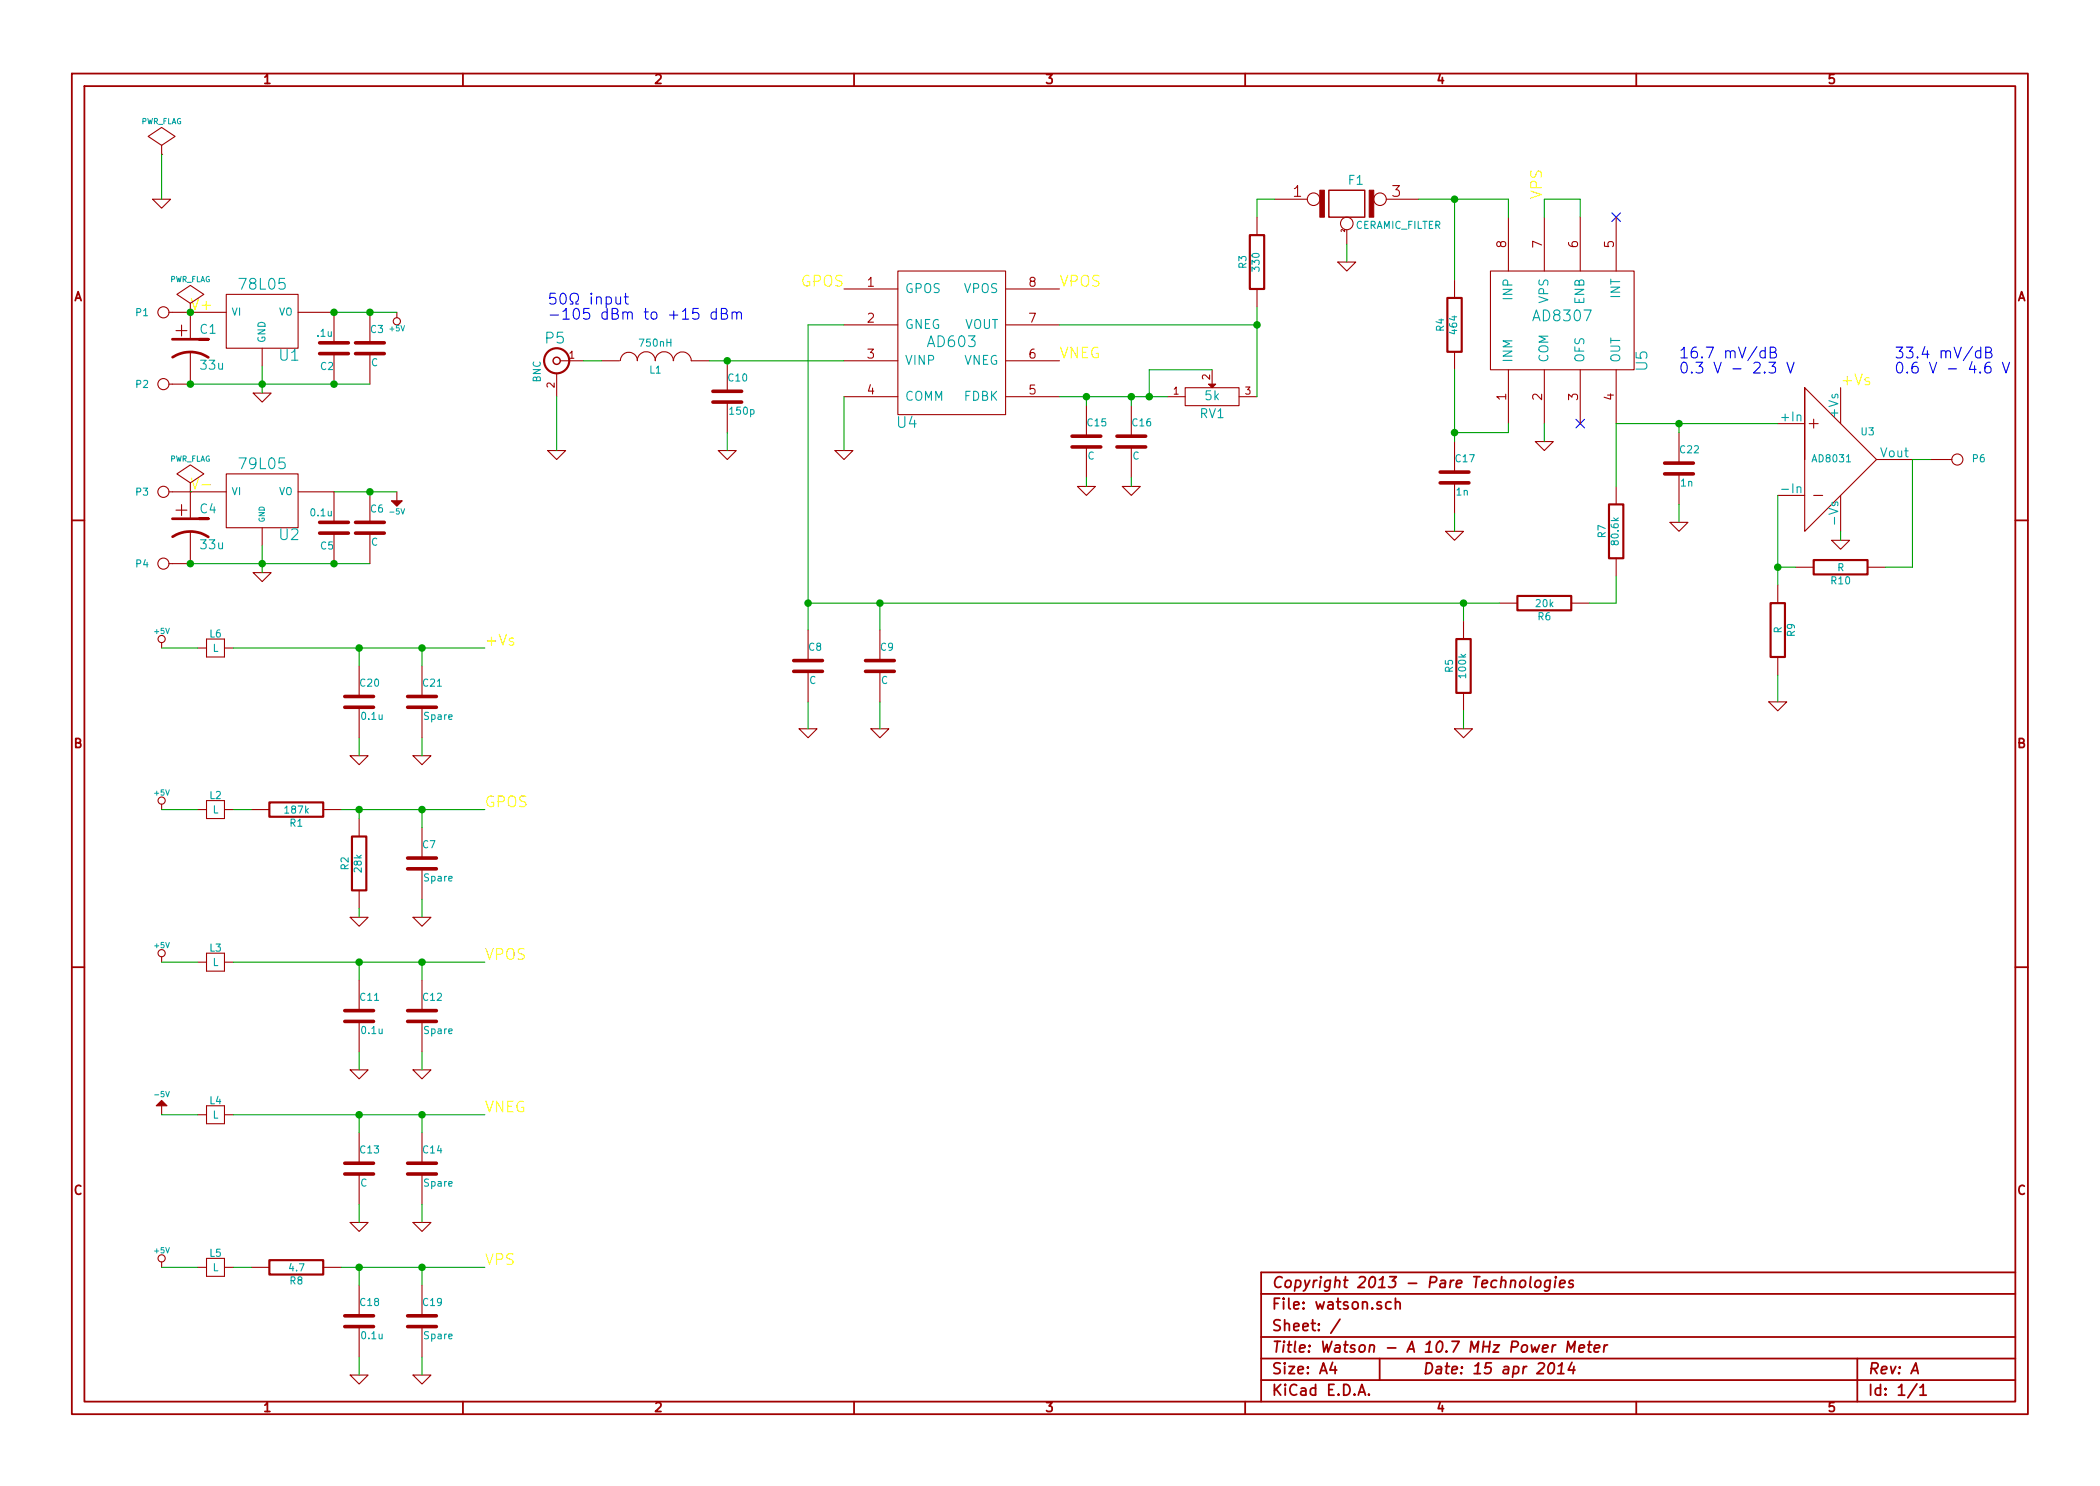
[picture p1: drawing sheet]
EESchema Schematic File Version 2
LIBS:watson
LIBS:watson-cache
EELAYER 27 0
EELAYER END
$Descr A4 11693 8268
encoding utf-8
Sheet 1 1
Title "Watson - A 10.7 MHz Power Meter"
Date "15 apr 2014"
Rev "A"
Comp "Copyright 2013 - Pare Technologies"
Comment1 ""
Comment2 ""
Comment3 ""
Comment4 ""
$EndDescr
$Comp
L INDUCTOR L1
U 1 1
P 3650 2000
F 0 "L1" V 3600 2000 40  0000 C CNN
F 1 "750nH" V 3750 2000 40  0000 C CNN
F 2 "~" H 3650 2000 60  0000 C CNN
F 3 "~" H 3650 2000 60  0000 C CNN
	1    3650 2000
	0    -1   -1   0   
$EndComp
$Comp
L BNC P5
U 1 1
P 3100 2000
F 0 "P5" H 3110 2120 60  0000 C CNN
F 1 "BNC" V 3210 1940 40  0000 C CNN
F 2 "~" H 3100 2000 60  0000 C CNN
F 3 "~" H 3100 2000 60  0000 C CNN
	1    3100 2000
	-1   0    0    -1  
$EndComp
$Comp
L C C10
U 1 1
P 4050 2200
F 0 "C10" H 4050 2300 40  0000 L CNN
F 1 "150p" H 4056 2115 40  0000 L CNN
F 2 "~" H 4088 2050 30  0000 C CNN
F 3 "~" H 4050 2200 60  0000 C CNN
	1    4050 2200
	1    0    0    -1  
$EndComp
$Comp
L C C17
U 1 1
P 8100 2650
F 0 "C17" H 8100 2750 40  0000 L CNN
F 1 "1n" H 8106 2565 40  0000 L CNN
F 2 "~" H 8138 2500 30  0000 C CNN
F 3 "~" H 8100 2650 60  0000 C CNN
	1    8100 2650
	1    0    0    -1  
$EndComp
$Comp
L R R2
U 1 1
P 2000 4800
F 0 "R2" V 2080 4800 40  0000 C CNN
F 1 "28k" V 2007 4801 40  0000 C CNN
F 2 "~" V 1930 4800 30  0000 C CNN
F 3 "~" H 2000 4800 30  0000 C CNN
	1    2000 4800
	-1   0    0    1   
$EndComp
$Comp
L R R1
U 1 1
P 1650 4500
F 0 "R1" V 1730 4500 40  0000 C CNN
F 1 "187k" V 1657 4501 40  0000 C CNN
F 2 "~" V 1580 4500 30  0000 C CNN
F 3 "~" H 1650 4500 30  0000 C CNN
	1    1650 4500
	0    1    1    0   
$EndComp
$Comp
L R R3
U 1 1
P 7000 1450
F 0 "R3" V 7080 1450 40  0000 C CNN
F 1 "330" V 7007 1451 40  0000 C CNN
F 2 "~" V 6930 1450 30  0000 C CNN
F 3 "~" H 7000 1450 30  0000 C CNN
	1    7000 1450
	-1   0    0    1   
$EndComp
$Comp
L R R4
U 1 1
P 8100 1800
F 0 "R4" V 8180 1800 40  0000 C CNN
F 1 "464" V 8107 1801 40  0000 C CNN
F 2 "~" V 8030 1800 30  0000 C CNN
F 3 "~" H 8100 1800 30  0000 C CNN
	1    8100 1800
	-1   0    0    1   
$EndComp
$Comp
L R R8
U 1 1
P 1650 7050
F 0 "R8" V 1730 7050 40  0000 C CNN
F 1 "4.7" V 1657 7051 40  0000 C CNN
F 2 "~" V 1580 7050 30  0000 C CNN
F 3 "~" H 1650 7050 30  0000 C CNN
	1    1650 7050
	0    1    1    0   
$EndComp
$Comp
L C C18
U 1 1
P 2000 7350
F 0 "C18" H 2000 7450 40  0000 L CNN
F 1 "0.1u" H 2006 7265 40  0000 L CNN
F 2 "~" H 2038 7200 30  0000 C CNN
F 3 "~" H 2000 7350 60  0000 C CNN
	1    2000 7350
	1    0    0    -1  
$EndComp
$Comp
L GND #PWR01
U 1 1
P 2000 7650
F 0 "#PWR01" H 2000 7650 30  0001 C CNN
F 1 "GND" H 2000 7580 30  0001 C CNN
F 2 "" H 2000 7650 60  0000 C CNN
F 3 "" H 2000 7650 60  0000 C CNN
	1    2000 7650
	1    0    0    -1  
$EndComp
NoConn ~ 9000 1200
NoConn ~ 8800 2350
$Comp
L GND #PWR02
U 1 1
P 8600 2450
F 0 "#PWR02" H 8600 2450 30  0001 C CNN
F 1 "GND" H 8600 2380 30  0001 C CNN
F 2 "" H 8600 2450 60  0000 C CNN
F 3 "" H 8600 2450 60  0000 C CNN
	1    8600 2450
	1    0    0    -1  
$EndComp
$Comp
L R R7
U 1 1
P 9000 2950
F 0 "R7" V 9080 2950 40  0000 C CNN
F 1 "80.6k" V 9007 2951 40  0000 C CNN
F 2 "~" V 8930 2950 30  0000 C CNN
F 3 "~" H 9000 2950 30  0000 C CNN
	1    9000 2950
	-1   0    0    1   
$EndComp
$Comp
L R R6
U 1 1
P 8600 3350
F 0 "R6" V 8680 3350 40  0000 C CNN
F 1 "20k" V 8607 3351 40  0000 C CNN
F 2 "~" V 8530 3350 30  0000 C CNN
F 3 "~" H 8600 3350 30  0000 C CNN
	1    8600 3350
	0    1    1    0   
$EndComp
$Comp
L GND #PWR03
U 1 1
P 8100 2950
F 0 "#PWR03" H 8100 2950 30  0001 C CNN
F 1 "GND" H 8100 2880 30  0001 C CNN
F 2 "" H 8100 2950 60  0000 C CNN
F 3 "" H 8100 2950 60  0000 C CNN
	1    8100 2950
	1    0    0    -1  
$EndComp
$Comp
L R R5
U 1 1
P 8150 3700
F 0 "R5" V 8230 3700 40  0000 C CNN
F 1 "100k" V 8157 3701 40  0000 C CNN
F 2 "~" V 8080 3700 30  0000 C CNN
F 3 "~" H 8150 3700 30  0000 C CNN
	1    8150 3700
	-1   0    0    1   
$EndComp
$Comp
L GND #PWR04
U 1 1
P 8150 4050
F 0 "#PWR04" H 8150 4050 30  0001 C CNN
F 1 "GND" H 8150 3980 30  0001 C CNN
F 2 "" H 8150 4050 60  0000 C CNN
F 3 "" H 8150 4050 60  0000 C CNN
	1    8150 4050
	1    0    0    -1  
$EndComp
$Comp
L GND #PWR05
U 1 1
P 2000 5100
F 0 "#PWR05" H 2000 5100 30  0001 C CNN
F 1 "GND" H 2000 5030 30  0001 C CNN
F 2 "" H 2000 5100 60  0000 C CNN
F 3 "" H 2000 5100 60  0000 C CNN
	1    2000 5100
	1    0    0    -1  
$EndComp
$Comp
L GND #PWR06
U 1 1
P 3100 2500
F 0 "#PWR06" H 3100 2500 30  0001 C CNN
F 1 "GND" H 3100 2430 30  0001 C CNN
F 2 "" H 3100 2500 60  0000 C CNN
F 3 "" H 3100 2500 60  0000 C CNN
	1    3100 2500
	1    0    0    -1  
$EndComp
$Comp
L -5V #PWR07
U 1 1
P 900 6200
F 0 "#PWR07" H 900 6340 20  0001 C CNN
F 1 "-5V" H 900 6310 30  0000 C CNN
F 2 "" H 900 6200 60  0000 C CNN
F 3 "" H 900 6200 60  0000 C CNN
	1    900  6200
	1    0    0    -1  
$EndComp
$Comp
L CONN_1 P6
U 1 1
P 10900 2550
F 0 "P6" H 10980 2550 40  0000 L CNN
F 1 "CONN_1" H 10900 2605 30  0001 C CNN
F 2 "" H 10900 2550 60  0000 C CNN
F 3 "" H 10900 2550 60  0000 C CNN
	1    10900 2550
	1    0    0    -1  
$EndComp
$Comp
L GND #PWR08
U 1 1
P 900 1100
F 0 "#PWR08" H 900 1100 30  0001 C CNN
F 1 "GND" H 900 1030 30  0001 C CNN
F 2 "" H 900 1100 60  0000 C CNN
F 3 "" H 900 1100 60  0000 C CNN
	1    900  1100
	1    0    0    -1  
$EndComp
$Comp
L +5V #PWR09
U 1 1
P 900 7050
F 0 "#PWR09" H 900 7140 20  0001 C CNN
F 1 "+5V" H 900 7140 30  0000 C CNN
F 2 "" H 900 7050 60  0000 C CNN
F 3 "" H 900 7050 60  0000 C CNN
	1    900  7050
	1    0    0    -1  
$EndComp
$Comp
L +5V #PWR010
U 1 1
P 2210 1730
F 0 "#PWR010" H 2210 1820 20  0001 C CNN
F 1 "+5V" H 2210 1820 30  0000 C CNN
F 2 "" H 2210 1730 60  0000 C CNN
F 3 "" H 2210 1730 60  0000 C CNN
	1    2210 1730
	-1   0    0    1   
$EndComp
$Comp
L GND #PWR011
U 1 1
P 2350 5100
F 0 "#PWR011" H 2350 5100 30  0001 C CNN
F 1 "GND" H 2350 5030 30  0001 C CNN
F 2 "" H 2350 5100 60  0000 C CNN
F 3 "" H 2350 5100 60  0000 C CNN
	1    2350 5100
	1    0    0    -1  
$EndComp
$Comp
L C C2
U 1 1
P 1860 1930
F 0 "C2" H 1860 2030 40  0000 L CNN
F 1 ".1u" H 1866 1845 40  0000 L CNN
F 2 "~" H 1898 1780 30  0000 C CNN
F 3 "~" H 1860 1930 60  0000 C CNN
	1    1860 1930
	-1   0    0    1   
$EndComp
$Comp
L C C11
U 1 1
P 2000 5650
F 0 "C11" H 2000 5750 40  0000 L CNN
F 1 "0.1u" H 2006 5565 40  0000 L CNN
F 2 "~" H 2038 5500 30  0000 C CNN
F 3 "~" H 2000 5650 60  0000 C CNN
	1    2000 5650
	1    0    0    -1  
$EndComp
$Comp
L GND #PWR012
U 1 1
P 2000 5950
F 0 "#PWR012" H 2000 5950 30  0001 C CNN
F 1 "GND" H 2000 5880 30  0001 C CNN
F 2 "" H 2000 5950 60  0000 C CNN
F 3 "" H 2000 5950 60  0000 C CNN
	1    2000 5950
	1    0    0    -1  
$EndComp
$Comp
L C C8
U 1 1
P 4500 3700
F 0 "C8" H 4500 3800 40  0000 L CNN
F 1 "C" H 4506 3615 40  0000 L CNN
F 2 "~" H 4538 3550 30  0000 C CNN
F 3 "~" H 4500 3700 60  0000 C CNN
	1    4500 3700
	1    0    0    -1  
$EndComp
$Comp
L C C14
U 1 1
P 2350 6500
F 0 "C14" H 2350 6600 40  0000 L CNN
F 1 "Spare" H 2356 6415 40  0000 L CNN
F 2 "~" H 2388 6350 30  0000 C CNN
F 3 "~" H 2350 6500 60  0000 C CNN
	1    2350 6500
	1    0    0    -1  
$EndComp
$Comp
L GND #PWR013
U 1 1
P 2350 6800
F 0 "#PWR013" H 2350 6800 30  0001 C CNN
F 1 "GND" H 2350 6730 30  0001 C CNN
F 2 "" H 2350 6800 60  0000 C CNN
F 3 "" H 2350 6800 60  0000 C CNN
	1    2350 6800
	1    0    0    -1  
$EndComp
$Comp
L C C15
U 1 1
P 6050 2450
F 0 "C15" H 6050 2550 40  0000 L CNN
F 1 "C" H 6056 2365 40  0000 L CNN
F 2 "~" H 6088 2300 30  0000 C CNN
F 3 "~" H 6050 2450 60  0000 C CNN
	1    6050 2450
	1    0    0    -1  
$EndComp
$Comp
L GND #PWR014
U 1 1
P 6050 2700
F 0 "#PWR014" H 6050 2700 30  0001 C CNN
F 1 "GND" H 6050 2630 30  0001 C CNN
F 2 "" H 6050 2700 60  0000 C CNN
F 3 "" H 6050 2700 60  0000 C CNN
	1    6050 2700
	1    0    0    -1  
$EndComp
$Comp
L 79L05 U2
U 1 1
P 1460 2780
F 0 "U2" H 1610 2585 60  0000 C CNN
F 1 "79L05" H 1460 2980 60  0000 C CNN
F 2 "~" H 1460 2780 60  0000 C CNN
F 3 "~" H 1460 2780 60  0000 C CNN
	1    1460 2780
	1    0    0    -1  
$EndComp
$Comp
L 78L05 U1
U 1 1
P 1460 1780
F 0 "U1" H 1610 1584 60  0000 C CNN
F 1 "78L05" H 1460 1980 60  0000 C CNN
F 2 "~" H 1460 1780 60  0000 C CNN
F 3 "~" H 1460 1780 60  0000 C CNN
	1    1460 1780
	1    0    0    -1  
$EndComp
$Comp
L GND #PWR015
U 1 1
P 1460 2180
F 0 "#PWR015" H 1460 2180 30  0001 C CNN
F 1 "GND" H 1460 2110 30  0001 C CNN
F 2 "" H 1460 2180 60  0000 C CNN
F 3 "" H 1460 2180 60  0000 C CNN
	1    1460 2180
	1    0    0    -1  
$EndComp
$Comp
L GND #PWR016
U 1 1
P 1460 3180
F 0 "#PWR016" H 1460 3180 30  0001 C CNN
F 1 "GND" H 1460 3110 30  0001 C CNN
F 2 "" H 1460 3180 60  0000 C CNN
F 3 "" H 1460 3180 60  0000 C CNN
	1    1460 3180
	1    0    0    -1  
$EndComp
$Comp
L -5V #PWR017
U 1 1
P 2210 2730
F 0 "#PWR017" H 2210 2870 20  0001 C CNN
F 1 "-5V" H 2210 2840 30  0000 C CNN
F 2 "" H 2210 2730 60  0000 C CNN
F 3 "" H 2210 2730 60  0000 C CNN
	1    2210 2730
	-1   0    0    1   
$EndComp
$Comp
L C C5
U 1 1
P 1860 2930
F 0 "C5" H 1860 3030 40  0000 L CNN
F 1 "0.1u" H 1866 2845 40  0000 L CNN
F 2 "~" H 1898 2780 30  0000 C CNN
F 3 "~" H 1860 2930 60  0000 C CNN
	1    1860 2930
	-1   0    0    1   
$EndComp
Text Label 1060 2730 0    60   ~ 0
V-
Text Label 1060 1730 0    60   ~ 0
V+
$Comp
L CP1 C1
U 1 1
P 1060 1930
F 0 "C1" H 1110 2030 50  0000 L CNN
F 1 "33u" H 1110 1830 50  0000 L CNN
F 2 "~" H 1060 1930 60  0000 C CNN
F 3 "~" H 1060 1930 60  0000 C CNN
	1    1060 1930
	1    0    0    -1  
$EndComp
$Comp
L CP1 C4
U 1 1
P 1060 2930
F 0 "C4" H 1110 3030 50  0000 L CNN
F 1 "33u" H 1110 2830 50  0000 L CNN
F 2 "~" H 1060 2930 60  0000 C CNN
F 3 "~" H 1060 2930 60  0000 C CNN
	1    1060 2930
	1    0    0    -1  
$EndComp
$Comp
L CONN_1 P1
U 1 1
P 910 1730
F 0 "P1" H 990 1730 40  0000 L CNN
F 1 "CONN_1" H 910 1785 30  0001 C CNN
F 2 "" H 910 1730 60  0000 C CNN
F 3 "" H 910 1730 60  0000 C CNN
	1    910  1730
	-1   0    0    1   
$EndComp
$Comp
L CONN_1 P2
U 1 1
P 910 2130
F 0 "P2" H 990 2130 40  0000 L CNN
F 1 "CONN_1" H 910 2185 30  0001 C CNN
F 2 "" H 910 2130 60  0000 C CNN
F 3 "" H 910 2130 60  0000 C CNN
	1    910  2130
	-1   0    0    1   
$EndComp
$Comp
L CONN_1 P3
U 1 1
P 910 2730
F 0 "P3" H 990 2730 40  0000 L CNN
F 1 "CONN_1" H 910 2785 30  0001 C CNN
F 2 "" H 910 2730 60  0000 C CNN
F 3 "" H 910 2730 60  0000 C CNN
	1    910  2730
	-1   0    0    1   
$EndComp
$Comp
L CONN_1 P4
U 1 1
P 910 3130
F 0 "P4" H 990 3130 40  0000 L CNN
F 1 "CONN_1" H 910 3185 30  0001 C CNN
F 2 "" H 910 3130 60  0000 C CNN
F 3 "" H 910 3130 60  0000 C CNN
	1    910  3130
	-1   0    0    1   
$EndComp
$Comp
L PWR_FLAG #FLG018
U 1 1
P 1060 1730
F 0 "#FLG018" H 1060 1825 30  0001 C CNN
F 1 "PWR_FLAG" H 1060 1910 30  0000 C CNN
F 2 "" H 1060 1730 60  0000 C CNN
F 3 "" H 1060 1730 60  0000 C CNN
	1    1060 1730
	1    0    0    -1  
$EndComp
$Comp
L PWR_FLAG #FLG019
U 1 1
P 1060 2730
F 0 "#FLG019" H 1060 2825 30  0001 C CNN
F 1 "PWR_FLAG" H 1060 2910 30  0000 C CNN
F 2 "" H 1060 2730 60  0000 C CNN
F 3 "" H 1060 2730 60  0000 C CNN
	1    1060 2730
	1    0    0    -1  
$EndComp
$Comp
L C C3
U 1 1
P 2060 1930
F 0 "C3" H 2060 2030 40  0000 L CNN
F 1 "C" H 2066 1845 40  0000 L CNN
F 2 "~" H 2098 1780 30  0000 C CNN
F 3 "~" H 2060 1930 60  0000 C CNN
	1    2060 1930
	1    0    0    -1  
$EndComp
$Comp
L C C6
U 1 1
P 2060 2930
F 0 "C6" H 2060 3030 40  0000 L CNN
F 1 "C" H 2066 2845 40  0000 L CNN
F 2 "~" H 2098 2780 30  0000 C CNN
F 3 "~" H 2060 2930 60  0000 C CNN
	1    2060 2930
	1    0    0    -1  
$EndComp
$Comp
L C C13
U 1 1
P 2000 6500
F 0 "C13" H 2000 6600 40  0000 L CNN
F 1 "C" H 2006 6415 40  0000 L CNN
F 2 "~" H 2038 6350 30  0000 C CNN
F 3 "~" H 2000 6500 60  0000 C CNN
	1    2000 6500
	1    0    0    -1  
$EndComp
$Comp
L C C12
U 1 1
P 2350 5650
F 0 "C12" H 2350 5750 40  0000 L CNN
F 1 "Spare" H 2356 5565 40  0000 L CNN
F 2 "~" H 2388 5500 30  0000 C CNN
F 3 "~" H 2350 5650 60  0000 C CNN
	1    2350 5650
	1    0    0    -1  
$EndComp
$Comp
L C C19
U 1 1
P 2350 7350
F 0 "C19" H 2350 7450 40  0000 L CNN
F 1 "Spare" H 2356 7265 40  0000 L CNN
F 2 "~" H 2388 7200 30  0000 C CNN
F 3 "~" H 2350 7350 60  0000 C CNN
	1    2350 7350
	1    0    0    -1  
$EndComp
$Comp
L +5V #PWR020
U 1 1
P 900 4500
F 0 "#PWR020" H 900 4590 20  0001 C CNN
F 1 "+5V" H 900 4590 30  0000 C CNN
F 2 "" H 900 4500 60  0000 C CNN
F 3 "" H 900 4500 60  0000 C CNN
	1    900  4500
	1    0    0    -1  
$EndComp
$Comp
L L L2
U 1 1
P 1200 4500
F 0 "L2" V 1280 4500 40  0000 C CNN
F 1 "L" V 1200 4500 40  0000 C CNN
F 2 "~" V 1130 4500 30  0000 C CNN
F 3 "~" H 1200 4500 30  0000 C CNN
	1    1200 4500
	0    -1   -1   0   
$EndComp
$Comp
L C C7
U 1 1
P 2350 4800
F 0 "C7" H 2350 4900 40  0000 L CNN
F 1 "Spare" H 2356 4715 40  0000 L CNN
F 2 "~" H 2388 4650 30  0000 C CNN
F 3 "~" H 2350 4800 60  0000 C CNN
	1    2350 4800
	1    0    0    -1  
$EndComp
Text Label 2700 4500 0    60   ~ 0
GPOS
Text Label 4700 1600 2    60   ~ 0
GPOS
$Comp
L +5V #PWR021
U 1 1
P 900 5350
F 0 "#PWR021" H 900 5440 20  0001 C CNN
F 1 "+5V" H 900 5440 30  0000 C CNN
F 2 "" H 900 5350 60  0000 C CNN
F 3 "" H 900 5350 60  0000 C CNN
	1    900  5350
	1    0    0    -1  
$EndComp
$Comp
L L L3
U 1 1
P 1200 5350
F 0 "L3" V 1280 5350 40  0000 C CNN
F 1 "L" V 1200 5350 40  0000 C CNN
F 2 "~" V 1130 5350 30  0000 C CNN
F 3 "~" H 1200 5350 30  0000 C CNN
	1    1200 5350
	0    -1   -1   0   
$EndComp
$Comp
L GND #PWR022
U 1 1
P 2350 5950
F 0 "#PWR022" H 2350 5950 30  0001 C CNN
F 1 "GND" H 2350 5880 30  0001 C CNN
F 2 "" H 2350 5950 60  0000 C CNN
F 3 "" H 2350 5950 60  0000 C CNN
	1    2350 5950
	1    0    0    -1  
$EndComp
Text Label 2700 5350 0    60   ~ 0
VPOS
Text Label 5900 1600 0    60   ~ 0
VPOS
$Comp
L GND #PWR023
U 1 1
P 2350 7650
F 0 "#PWR023" H 2350 7650 30  0001 C CNN
F 1 "GND" H 2350 7580 30  0001 C CNN
F 2 "" H 2350 7650 60  0000 C CNN
F 3 "" H 2350 7650 60  0000 C CNN
	1    2350 7650
	1    0    0    -1  
$EndComp
$Comp
L L L4
U 1 1
P 1200 6200
F 0 "L4" V 1280 6200 40  0000 C CNN
F 1 "L" V 1200 6200 40  0000 C CNN
F 2 "~" V 1130 6200 30  0000 C CNN
F 3 "~" H 1200 6200 30  0000 C CNN
	1    1200 6200
	0    -1   -1   0   
$EndComp
Text Label 2700 7050 0    60   ~ 0
VPS
Text Label 8600 1100 1    60   ~ 0
VPS
$Comp
L GND #PWR024
U 1 1
P 2000 6800
F 0 "#PWR024" H 2000 6800 30  0001 C CNN
F 1 "GND" H 2000 6730 30  0001 C CNN
F 2 "" H 2000 6800 60  0000 C CNN
F 3 "" H 2000 6800 60  0000 C CNN
	1    2000 6800
	1    0    0    -1  
$EndComp
Text Label 2700 6200 0    60   ~ 0
VNEG
$Comp
L L L5
U 1 1
P 1200 7050
F 0 "L5" V 1280 7050 40  0000 C CNN
F 1 "L" V 1200 7050 40  0000 C CNN
F 2 "~" V 1130 7050 30  0000 C CNN
F 3 "~" H 1200 7050 30  0000 C CNN
	1    1200 7050
	0    -1   -1   0   
$EndComp
Text Label 5900 2000 0    60   ~ 0
VNEG
$Comp
L C C16
U 1 1
P 6300 2450
F 0 "C16" H 6300 2550 40  0000 L CNN
F 1 "C" H 6306 2365 40  0000 L CNN
F 2 "~" H 6338 2300 30  0000 C CNN
F 3 "~" H 6300 2450 60  0000 C CNN
	1    6300 2450
	1    0    0    -1  
$EndComp
$Comp
L C C9
U 1 1
P 4900 3700
F 0 "C9" H 4900 3800 40  0000 L CNN
F 1 "C" H 4906 3615 40  0000 L CNN
F 2 "~" H 4938 3550 30  0000 C CNN
F 3 "~" H 4900 3700 60  0000 C CNN
	1    4900 3700
	1    0    0    -1  
$EndComp
Text Notes 3050 1700 0    60   ~ 0
50Ω input\n-105 dBm to +15 dBm
$Comp
L GND #PWR025
U 1 1
P 7500 1450
F 0 "#PWR025" H 7500 1450 30  0001 C CNN
F 1 "GND" H 7500 1380 30  0001 C CNN
F 2 "" H 7500 1450 60  0000 C CNN
F 3 "" H 7500 1450 60  0000 C CNN
	1    7500 1450
	1    0    0    -1  
$EndComp
$Comp
L CERAMIC_FILTER F1
U 1 1
P 7500 1150
F 0 "F1" H 7550 1300 50  0000 C CNN
F 1 "CERAMIC_FILTER" H 7550 1050 40  0000 L CNN
F 2 "~" H 7500 1150 60  0000 C CNN
F 3 "~" H 7500 1150 60  0000 C CNN
	1    7500 1150
	1    0    0    -1  
$EndComp
$Comp
L POT RV1
U 1 1
P 6750 2200
F 0 "RV1" H 6750 2100 50  0000 C CNN
F 1 "5k" H 6750 2200 50  0000 C CNN
F 2 "~" H 6750 2200 60  0000 C CNN
F 3 "~" H 6750 2200 60  0000 C CNN
	1    6750 2200
	1    0    0    -1  
$EndComp
$Comp
L GND #PWR026
U 1 1
P 6300 2700
F 0 "#PWR026" H 6300 2700 30  0001 C CNN
F 1 "GND" H 6300 2630 30  0001 C CNN
F 2 "" H 6300 2700 60  0000 C CNN
F 3 "" H 6300 2700 60  0000 C CNN
	1    6300 2700
	1    0    0    -1  
$EndComp
$Comp
L GND #PWR027
U 1 1
P 4050 2500
F 0 "#PWR027" H 4050 2500 30  0001 C CNN
F 1 "GND" H 4050 2430 30  0001 C CNN
F 2 "" H 4050 2500 60  0000 C CNN
F 3 "" H 4050 2500 60  0000 C CNN
	1    4050 2500
	1    0    0    -1  
$EndComp
$Comp
L AD603 U4
U 1 1
P 5300 1900
F 0 "U4" H 5050 1450 60  0000 C CNN
F 1 "AD603" H 5300 1900 60  0000 C CNN
F 2 "" H 5300 2050 60  0000 C CNN
F 3 "" H 5300 2050 60  0000 C CNN
	1    5300 1900
	1    0    0    -1  
$EndComp
$Comp
L GND #PWR028
U 1 1
P 4900 4050
F 0 "#PWR028" H 4900 4050 30  0001 C CNN
F 1 "GND" H 4900 3980 30  0001 C CNN
F 2 "" H 4900 4050 60  0000 C CNN
F 3 "" H 4900 4050 60  0000 C CNN
	1    4900 4050
	1    0    0    -1  
$EndComp
$Comp
L GND #PWR029
U 1 1
P 4500 4050
F 0 "#PWR029" H 4500 4050 30  0001 C CNN
F 1 "GND" H 4500 3980 30  0001 C CNN
F 2 "" H 4500 4050 60  0000 C CNN
F 3 "" H 4500 4050 60  0000 C CNN
	1    4500 4050
	1    0    0    -1  
$EndComp
$Comp
L GND #PWR030
U 1 1
P 4700 2500
F 0 "#PWR030" H 4700 2500 30  0001 C CNN
F 1 "GND" H 4700 2430 30  0001 C CNN
F 2 "" H 4700 2500 60  0000 C CNN
F 3 "" H 4700 2500 60  0000 C CNN
	1    4700 2500
	1    0    0    -1  
$EndComp
$Comp
L AD8307 U5
U 1 1
P 8700 1800
F 0 "U5" H 8500 1350 60  0000 C CNN
F 1 "AD8307" V 8750 1800 60  0000 C CNN
F 2 "" H 8750 2200 60  0000 C CNN
F 3 "" H 8750 2200 60  0000 C CNN
	1    8700 1800
	0    -1   -1   0   
$EndComp
$Comp
L AD8031 U3
U 1 1
P 10050 2550
F 0 "U3" H 10400 2700 40  0000 C CNN
F 1 "AD8031" H 10200 2550 40  0000 C CNN
F 2 "~" V 9980 2550 30  0000 C CNN
F 3 "~" H 10050 2550 30  0000 C CNN
	1    10050 2550
	1    0    0    -1  
$EndComp
$Comp
L R R10
U 1 1
P 10250 3150
F 0 "R10" V 10330 3150 40  0000 C CNN
F 1 "R" V 10257 3151 40  0000 C CNN
F 2 "~" V 10180 3150 30  0000 C CNN
F 3 "~" H 10250 3150 30  0000 C CNN
	1    10250 3150
	0    1    1    0   
$EndComp
$Comp
L R R9
U 1 1
P 9900 3500
F 0 "R9" V 9980 3500 40  0000 C CNN
F 1 "R" V 9907 3501 40  0000 C CNN
F 2 "~" V 9830 3500 30  0000 C CNN
F 3 "~" H 9900 3500 30  0000 C CNN
	1    9900 3500
	1    0    0    -1  
$EndComp
$Comp
L GND #PWR031
U 1 1
P 10250 3000
F 0 "#PWR031" H 10250 3000 30  0001 C CNN
F 1 "GND" H 10250 2930 30  0001 C CNN
F 2 "" H 10250 3000 60  0000 C CNN
F 3 "" H 10250 3000 60  0000 C CNN
	1    10250 3000
	1    0    0    -1  
$EndComp
$Comp
L GND #PWR032
U 1 1
P 9900 3900
F 0 "#PWR032" H 9900 3900 30  0001 C CNN
F 1 "GND" H 9900 3830 30  0001 C CNN
F 2 "" H 9900 3900 60  0000 C CNN
F 3 "" H 9900 3900 60  0000 C CNN
	1    9900 3900
	1    0    0    -1  
$EndComp
$Comp
L C C20
U 1 1
P 2000 3900
F 0 "C20" H 2000 4000 40  0000 L CNN
F 1 "0.1u" H 2006 3815 40  0000 L CNN
F 2 "~" H 2038 3750 30  0000 C CNN
F 3 "~" H 2000 3900 60  0000 C CNN
	1    2000 3900
	1    0    0    -1  
$EndComp
$Comp
L GND #PWR033
U 1 1
P 2000 4200
F 0 "#PWR033" H 2000 4200 30  0001 C CNN
F 1 "GND" H 2000 4130 30  0001 C CNN
F 2 "" H 2000 4200 60  0000 C CNN
F 3 "" H 2000 4200 60  0000 C CNN
	1    2000 4200
	1    0    0    -1  
$EndComp
$Comp
L +5V #PWR034
U 1 1
P 900 3600
F 0 "#PWR034" H 900 3690 20  0001 C CNN
F 1 "+5V" H 900 3690 30  0000 C CNN
F 2 "" H 900 3600 60  0000 C CNN
F 3 "" H 900 3600 60  0000 C CNN
	1    900  3600
	1    0    0    -1  
$EndComp
$Comp
L GND #PWR035
U 1 1
P 2350 4200
F 0 "#PWR035" H 2350 4200 30  0001 C CNN
F 1 "GND" H 2350 4130 30  0001 C CNN
F 2 "" H 2350 4200 60  0000 C CNN
F 3 "" H 2350 4200 60  0000 C CNN
	1    2350 4200
	1    0    0    -1  
$EndComp
Text Label 2700 3600 0    60   ~ 0
+Vs
$Comp
L L L6
U 1 1
P 1200 3600
F 0 "L6" V 1280 3600 40  0000 C CNN
F 1 "L" V 1200 3600 40  0000 C CNN
F 2 "~" V 1130 3600 30  0000 C CNN
F 3 "~" H 1200 3600 30  0000 C CNN
	1    1200 3600
	0    -1   -1   0   
$EndComp
Text Label 10250 2150 0    60   ~ 0
+Vs
$Comp
L C C22
U 1 1
P 9350 2600
F 0 "C22" H 9350 2700 40  0000 L CNN
F 1 "1n" H 9356 2515 40  0000 L CNN
F 2 "~" H 9388 2450 30  0000 C CNN
F 3 "~" H 9350 2600 60  0000 C CNN
	1    9350 2600
	1    0    0    -1  
$EndComp
$Comp
L GND #PWR036
U 1 1
P 9350 2900
F 0 "#PWR036" H 9350 2900 30  0001 C CNN
F 1 "GND" H 9350 2830 30  0001 C CNN
F 2 "" H 9350 2900 60  0000 C CNN
F 3 "" H 9350 2900 60  0000 C CNN
	1    9350 2900
	1    0    0    -1  
$EndComp
$Comp
L C C21
U 1 1
P 2350 3900
F 0 "C21" H 2350 4000 40  0000 L CNN
F 1 "Spare" H 2356 3815 40  0000 L CNN
F 2 "~" H 2388 3750 30  0000 C CNN
F 3 "~" H 2350 3900 60  0000 C CNN
	1    2350 3900
	1    0    0    -1  
$EndComp
Wire Wire Line
	1460 2030 1460 2180
Wire Wire Line
	1460 3030 1460 3180
Wire Wire Line
	1060 2730 1060 2730
Connection ~ 1460 2130
Wire Wire Line
	1060 3130 2060 3130
Connection ~ 1460 3130
Connection ~ 1860 1730
Connection ~ 1060 1730
Connection ~ 1060 2130
Connection ~ 1060 3130
Connection ~ 1860 2130
Wire Wire Line
	1060 2130 2060 2130
Connection ~ 1860 3130
Wire Wire Line
	1860 1730 2210 1730
Connection ~ 2060 1730
Wire Wire Line
	1860 2730 2210 2730
Connection ~ 2060 2730
Wire Wire Line
	5900 1800 7000 1800
Wire Wire Line
	7000 1700 7000 2200
Wire Wire Line
	6050 2650 6050 2700
Wire Wire Line
	6300 2650 6300 2700
Wire Wire Line
	5900 2200 6500 2200
Wire Wire Line
	6050 2250 6050 2200
Connection ~ 6050 2200
Wire Wire Line
	6300 2250 6300 2200
Connection ~ 6300 2200
Wire Wire Line
	6400 2200 6400 2050
Wire Wire Line
	6400 2050 6750 2050
Connection ~ 6400 2200
Connection ~ 7000 1800
Wire Wire Line
	7000 1100 7100 1100
Wire Wire Line
	7500 1350 7500 1450
Wire Wire Line
	3100 2200 3100 2500
Wire Wire Line
	4050 2400 4050 2500
Wire Wire Line
	3950 2000 4700 2000
Wire Wire Line
	3250 2000 3350 2000
Connection ~ 4050 2000
Wire Wire Line
	4500 3900 4500 4050
Wire Wire Line
	4900 3900 4900 4050
Wire Wire Line
	8150 3950 8150 4050
Wire Wire Line
	4500 1800 4500 3500
Wire Wire Line
	4500 1800 4700 1800
Wire Wire Line
	4900 3500 4900 3350
Connection ~ 4500 3350
Wire Wire Line
	4700 2200 4700 2500
Wire Wire Line
	8600 2350 8600 2450
Wire Wire Line
	8100 2850 8100 2950
Wire Wire Line
	8100 2050 8100 2450
Wire Wire Line
	8100 2400 8400 2400
Wire Wire Line
	8100 1550 8100 1100
Wire Wire Line
	7900 1100 8400 1100
Wire Wire Line
	8400 1100 8400 1200
Connection ~ 8100 1100
Wire Wire Line
	8400 2400 8400 2350
Connection ~ 8100 2400
Wire Wire Line
	9000 2350 9000 2700
Wire Wire Line
	8850 3350 9000 3350
Wire Wire Line
	9000 3350 9000 3200
Wire Wire Line
	8600 1200 8600 1100
Wire Wire Line
	8600 1100 8800 1100
Wire Wire Line
	8800 1100 8800 1200
Wire Wire Line
	8150 3350 8150 3450
Connection ~ 8150 3350
Wire Wire Line
	4500 3350 8350 3350
Connection ~ 4900 3350
Wire Wire Line
	1900 4500 2700 4500
Wire Wire Line
	2000 4550 2000 4500
Connection ~ 2000 4500
Wire Wire Line
	2350 4600 2350 4500
Connection ~ 2350 4500
Wire Wire Line
	2350 5000 2350 5100
Wire Wire Line
	2000 5050 2000 5100
Wire Wire Line
	1300 4500 1400 4500
Wire Wire Line
	900  4500 1100 4500
Wire Wire Line
	900  5350 1100 5350
Wire Wire Line
	1300 5350 2700 5350
Wire Wire Line
	2000 5450 2000 5350
Connection ~ 2000 5350
Wire Wire Line
	2350 5450 2350 5350
Connection ~ 2350 5350
Wire Wire Line
	2000 5850 2000 5950
Wire Wire Line
	2350 5850 2350 5950
Wire Wire Line
	900  6200 1100 6200
Wire Wire Line
	1300 6200 2700 6200
Wire Wire Line
	2000 6300 2000 6200
Connection ~ 2000 6200
Wire Wire Line
	2350 6300 2350 6200
Connection ~ 2350 6200
Wire Wire Line
	2000 6700 2000 6800
Wire Wire Line
	2350 6700 2350 6800
Wire Wire Line
	900  7050 1100 7050
Wire Wire Line
	1300 7050 1400 7050
Wire Wire Line
	1900 7050 2700 7050
Wire Wire Line
	2000 7150 2000 7050
Connection ~ 2000 7050
Wire Wire Line
	2350 7150 2350 7050
Connection ~ 2350 7050
Wire Wire Line
	2000 7550 2000 7650
Wire Wire Line
	2350 7550 2350 7650
Wire Wire Line
	9000 2350 9900 2350
Wire Wire Line
	9900 3150 10000 3150
Wire Wire Line
	9900 2750 9900 3250
Connection ~ 9900 3150
Wire Wire Line
	10650 2550 10650 3150
Wire Wire Line
	10650 3150 10500 3150
Wire Wire Line
	10250 2950 10250 3000
Wire Wire Line
	10650 2550 10750 2550
Wire Wire Line
	900  3600 1100 3600
Wire Wire Line
	1300 3600 2700 3600
Wire Wire Line
	2000 3700 2000 3600
Connection ~ 2000 3600
Wire Wire Line
	2350 3700 2350 3600
Connection ~ 2350 3600
Wire Wire Line
	2000 4100 2000 4200
Wire Wire Line
	2350 4100 2350 4200
Wire Wire Line
	9350 2800 9350 2900
Wire Wire Line
	9350 2400 9350 2350
Connection ~ 9350 2350
Wire Wire Line
	9900 3750 9900 3900
$Comp
L PWR_FLAG #FLG037
U 1 1
P 900 850
F 0 "#FLG037" H 900 945 30  0001 C CNN
F 1 "PWR_FLAG" H 900 1030 30  0000 C CNN
F 2 "" H 900 850 60  0000 C CNN
F 3 "" H 900 850 60  0000 C CNN
	1    900  850 
	1    0    0    -1  
$EndComp
Wire Wire Line
	900  850  900  1100
Wire Wire Line
	7000 1200 7000 1100
Text Notes 9350 2000 0    60   ~ 0
16.7 mV/dB\n0.3 V - 2.3 V
Text Notes 10550 2000 0    60   ~ 0
33.4 mV/dB\n0.6 V - 4.6 V
$EndSCHEMATC
